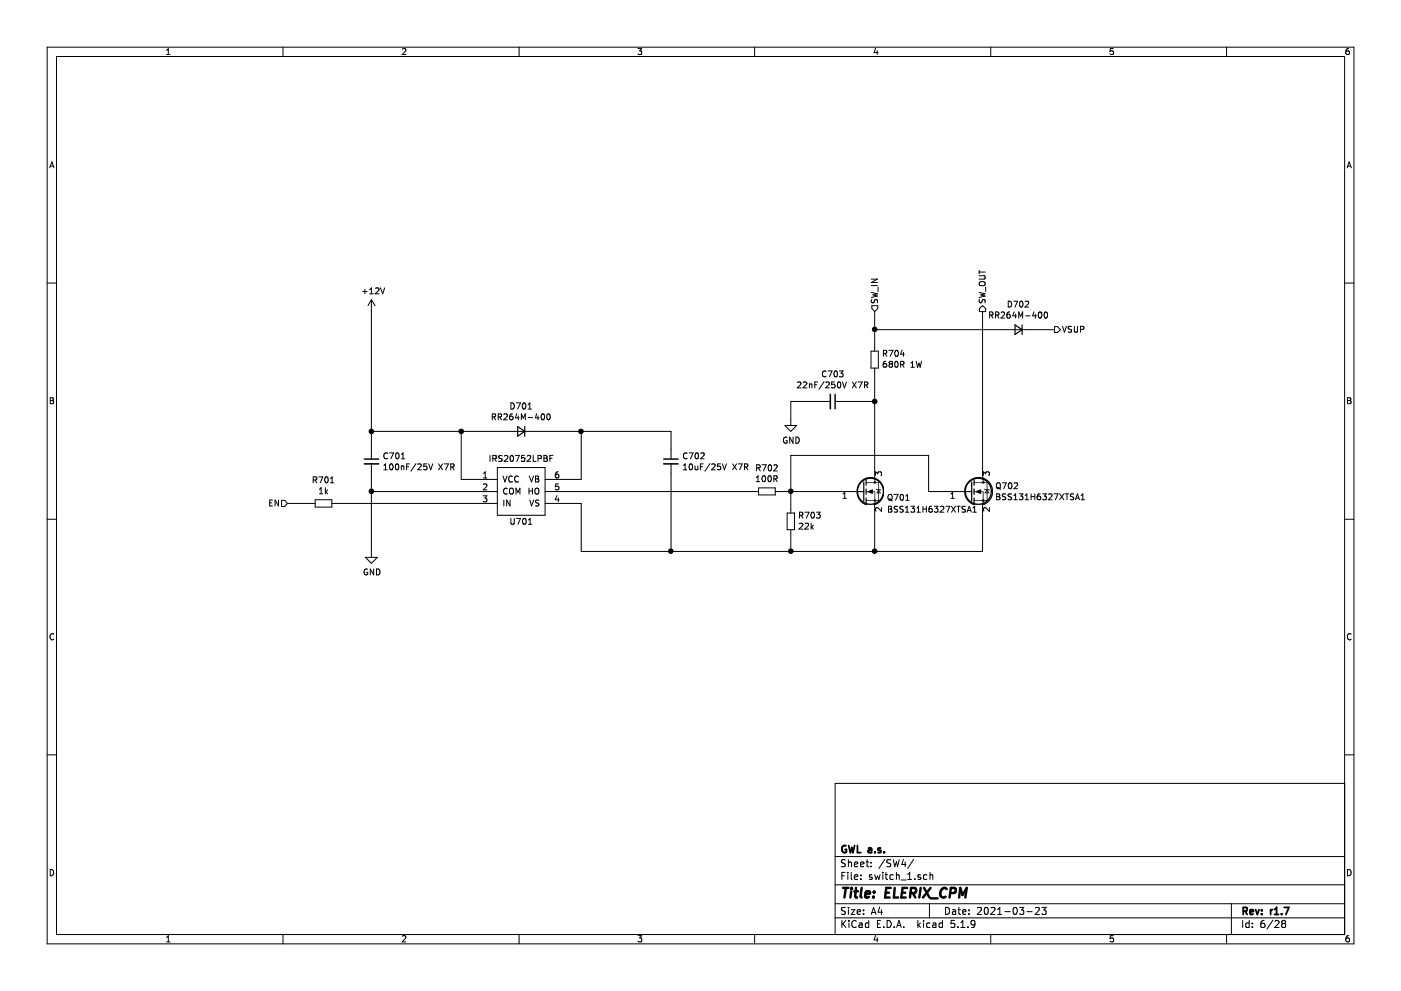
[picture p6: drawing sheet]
EESchema Schematic File Version 4
EELAYER 30 0
EELAYER END
$Descr A4 11693 8268
encoding utf-8
Sheet 6 28
Title "ELERIX_CPM"
Date "2021-03-23"
Rev "r1.7"
Comp "GWL a.s."
Comment1 ""
Comment2 ""
Comment3 ""
Comment4 ""
$EndDescr
Wire Wire Line
	2400 4200 2600 4200
Text HLabel 2400 4200 0    50   Input ~ 0
EN
Text HLabel 8800 2750 2    50   Output ~ 0
VSUP
Wire Wire Line
	8600 2750 8800 2750
Text HLabel 8200 2600 1    50   Output ~ 0
SW_OUT
Text HLabel 7300 2600 1    50   Input ~ 0
SW_IN
Wire Wire Line
	2800 4200 3950 4200
Wire Wire Line
	7300 2750 7300 2600
Connection ~ 7300 2750
Wire Wire Line
	7300 2750 8400 2750
$Comp
L Device:D_Small D402
U 1 1
P 8500 2750
AR Path="/60472136/604940AF" Ref="D402"  Part="1" 
AR Path="/6068DF0A/604940AF" Ref="D702"  Part="1" 
AR Path="/6068DD00/604940AF" Ref="D502"  Part="1" 
AR Path="/6068DF04/604940AF" Ref="D602"  Part="1" 
AR Path="/6068E24E/604940AF" Ref="D802"  Part="1" 
AR Path="/6068E254/604940AF" Ref="D902"  Part="1" 
AR Path="/6068E25A/604940AF" Ref="D1002"  Part="1" 
AR Path="/6068E260/604940AF" Ref="D1102"  Part="1" 
AR Path="/6068E7DE/604940AF" Ref="D1202"  Part="1" 
AR Path="/6068E7E4/604940AF" Ref="D1302"  Part="1" 
AR Path="/6068E7EA/604940AF" Ref="D1402"  Part="1" 
AR Path="/6068E7F0/604940AF" Ref="D2002"  Part="1" 
AR Path="/6068E7F6/604940AF" Ref="D1902"  Part="1" 
AR Path="/6068E7FC/604940AF" Ref="D1802"  Part="1" 
AR Path="/6068E802/604940AF" Ref="D1702"  Part="1" 
AR Path="/6068E808/604940AF" Ref="D?"  Part="1" 
AR Path="/60696AFE/604940AF" Ref="D?"  Part="1" 
AR Path="/611DD8C9/604940AF" Ref="D2702"  Part="1" 
F 0 "D702" H 8500 2543 50  0000 C CNN
F 1 "RR264M-400" H 8500 2634 50  0000 C CNN
F 2 "Diode_SMD:D_SOD-123" V 8500 2750 50  0001 C CNN
F 3 "~" V 8500 2750 50  0001 C CNN
	1    8500 2750
	-1   0    0    1   
$EndComp
Wire Wire Line
	7300 2900 7300 2750
Wire Wire Line
	8200 3900 8200 2600
Wire Wire Line
	6600 3500 6600 3350
$Comp
L power:GND #PWR0403
U 1 1
P 6600 3500
AR Path="/60472136/60534554" Ref="#PWR0403"  Part="1" 
AR Path="/6068DF0A/60534554" Ref="#PWR0703"  Part="1" 
AR Path="/6068DD00/60534554" Ref="#PWR0503"  Part="1" 
AR Path="/6068DF04/60534554" Ref="#PWR0603"  Part="1" 
AR Path="/6068E24E/60534554" Ref="#PWR0803"  Part="1" 
AR Path="/6068E254/60534554" Ref="#PWR0903"  Part="1" 
AR Path="/6068E25A/60534554" Ref="#PWR01003"  Part="1" 
AR Path="/6068E260/60534554" Ref="#PWR01103"  Part="1" 
AR Path="/6068E7DE/60534554" Ref="#PWR01203"  Part="1" 
AR Path="/6068E7E4/60534554" Ref="#PWR01303"  Part="1" 
AR Path="/6068E7EA/60534554" Ref="#PWR01403"  Part="1" 
AR Path="/6068E7F0/60534554" Ref="#PWR02003"  Part="1" 
AR Path="/6068E7F6/60534554" Ref="#PWR01903"  Part="1" 
AR Path="/6068E7FC/60534554" Ref="#PWR01803"  Part="1" 
AR Path="/6068E802/60534554" Ref="#PWR01703"  Part="1" 
AR Path="/6068E808/60534554" Ref="#PWR?"  Part="1" 
AR Path="/60696AFE/60534554" Ref="#PWR?"  Part="1" 
AR Path="/611DD8C9/60534554" Ref="#PWR02703"  Part="1" 
F 0 "#PWR02703" H 6600 3250 50  0001 C CNN
F 1 "GND" H 6605 3327 50  0000 C CNN
F 2 "" H 6600 3500 50  0001 C CNN
F 3 "" H 6600 3500 50  0001 C CNN
	1    6600 3500
	1    0    0    -1  
$EndComp
Wire Wire Line
	6850 3350 6600 3350
Wire Wire Line
	7300 3350 7300 3900
Connection ~ 7300 3350
Wire Wire Line
	7050 3350 7300 3350
$Comp
L Device:C_Small C403
U 1 1
P 6950 3350
AR Path="/60472136/604907E7" Ref="C403"  Part="1" 
AR Path="/6068DD00/604907E7" Ref="C503"  Part="1" 
AR Path="/6068DF04/604907E7" Ref="C603"  Part="1" 
AR Path="/6068DF0A/604907E7" Ref="C703"  Part="1" 
AR Path="/6068E24E/604907E7" Ref="C803"  Part="1" 
AR Path="/6068E254/604907E7" Ref="C903"  Part="1" 
AR Path="/6068E25A/604907E7" Ref="C1003"  Part="1" 
AR Path="/6068E260/604907E7" Ref="C1103"  Part="1" 
AR Path="/6068E7DE/604907E7" Ref="C1203"  Part="1" 
AR Path="/6068E7E4/604907E7" Ref="C1303"  Part="1" 
AR Path="/6068E7EA/604907E7" Ref="C1403"  Part="1" 
AR Path="/6068E7F0/604907E7" Ref="C2003"  Part="1" 
AR Path="/6068E7F6/604907E7" Ref="C1903"  Part="1" 
AR Path="/6068E7FC/604907E7" Ref="C1803"  Part="1" 
AR Path="/6068E802/604907E7" Ref="C1703"  Part="1" 
AR Path="/6068E808/604907E7" Ref="C?"  Part="1" 
AR Path="/60696AFE/604907E7" Ref="C?"  Part="1" 
AR Path="/611DD8C9/604907E7" Ref="C2703"  Part="1" 
F 0 "C703" V 6721 3350 50  0000 C CNN
F 1 "22nF/250V X7R" V 6812 3350 50  0000 C CNN
F 2 "Capacitor_SMD:C_0805_2012Metric" H 6950 3350 50  0001 C CNN
F 3 "~" H 6950 3350 50  0001 C CNN
	1    6950 3350
	0    1    1    0   
$EndComp
Wire Wire Line
	7300 3100 7300 3350
$Comp
L Device:R_Small R404
U 1 1
P 7300 3000
AR Path="/60472136/6048F306" Ref="R404"  Part="1" 
AR Path="/6068DD00/6048F306" Ref="R504"  Part="1" 
AR Path="/6068DF04/6048F306" Ref="R604"  Part="1" 
AR Path="/6068DF0A/6048F306" Ref="R704"  Part="1" 
AR Path="/6068E24E/6048F306" Ref="R804"  Part="1" 
AR Path="/6068E254/6048F306" Ref="R904"  Part="1" 
AR Path="/6068E25A/6048F306" Ref="R1004"  Part="1" 
AR Path="/6068E260/6048F306" Ref="R1104"  Part="1" 
AR Path="/6068E7DE/6048F306" Ref="R1204"  Part="1" 
AR Path="/6068E7E4/6048F306" Ref="R1304"  Part="1" 
AR Path="/6068E7EA/6048F306" Ref="R1404"  Part="1" 
AR Path="/6068E7F0/6048F306" Ref="R2004"  Part="1" 
AR Path="/6068E7F6/6048F306" Ref="R1904"  Part="1" 
AR Path="/6068E7FC/6048F306" Ref="R1804"  Part="1" 
AR Path="/6068E802/6048F306" Ref="R1704"  Part="1" 
AR Path="/6068E808/6048F306" Ref="R?"  Part="1" 
AR Path="/60696AFE/6048F306" Ref="R?"  Part="1" 
AR Path="/611DD8C9/6048F306" Ref="R2704"  Part="1" 
F 0 "R704" H 7241 2954 50  0000 R CNN
F 1 "680R 1W" H 7241 3045 50  0000 R CNN
F 2 "Resistor_SMD:R_2512_6332Metric" H 7300 3000 50  0001 C CNN
F 3 "~" H 7300 3000 50  0001 C CNN
	1    7300 3000
	-1   0    0    1   
$EndComp
Wire Wire Line
	7750 4100 7900 4100
Wire Wire Line
	7750 3800 7750 4100
Wire Wire Line
	6600 3800 7750 3800
Wire Wire Line
	6600 4100 6600 3800
Connection ~ 7300 4600
Wire Wire Line
	8200 4600 7300 4600
Wire Wire Line
	8200 4300 8200 4600
$Comp
L Device:Q_NMOS_GSD Q402
U 1 1
P 8100 4100
AR Path="/60472136/6048761B" Ref="Q402"  Part="1" 
AR Path="/6068DD00/6048761B" Ref="Q502"  Part="1" 
AR Path="/6068DF04/6048761B" Ref="Q602"  Part="1" 
AR Path="/6068DF0A/6048761B" Ref="Q702"  Part="1" 
AR Path="/6068E24E/6048761B" Ref="Q802"  Part="1" 
AR Path="/6068E254/6048761B" Ref="Q902"  Part="1" 
AR Path="/6068E25A/6048761B" Ref="Q1002"  Part="1" 
AR Path="/6068E260/6048761B" Ref="Q1102"  Part="1" 
AR Path="/6068E7DE/6048761B" Ref="Q1202"  Part="1" 
AR Path="/6068E7E4/6048761B" Ref="Q1302"  Part="1" 
AR Path="/6068E7EA/6048761B" Ref="Q1402"  Part="1" 
AR Path="/6068E7F0/6048761B" Ref="Q2002"  Part="1" 
AR Path="/6068E7F6/6048761B" Ref="Q1902"  Part="1" 
AR Path="/6068E7FC/6048761B" Ref="Q1802"  Part="1" 
AR Path="/6068E802/6048761B" Ref="Q1702"  Part="1" 
AR Path="/6068E808/6048761B" Ref="Q?"  Part="1" 
AR Path="/60696AFE/6048761B" Ref="Q?"  Part="1" 
AR Path="/611DD8C9/6048761B" Ref="Q2702"  Part="1" 
F 0 "Q702" H 8304 4146 50  0000 L CNN
F 1 "BSS131H6327XTSA1" H 8304 4055 50  0000 L CNN
F 2 "Package_TO_SOT_SMD:SOT-23" H 8300 4200 50  0001 C CNN
F 3 "~" H 8100 4100 50  0001 C CNN
	1    8100 4100
	1    0    0    -1  
$EndComp
Connection ~ 6600 4600
Wire Wire Line
	7300 4600 6600 4600
Wire Wire Line
	7300 4300 7300 4600
Connection ~ 6600 4100
Wire Wire Line
	7000 4100 6600 4100
$Comp
L Device:Q_NMOS_GSD Q401
U 1 1
P 7200 4100
AR Path="/60472136/60534550" Ref="Q401"  Part="1" 
AR Path="/6068DD00/60534550" Ref="Q501"  Part="1" 
AR Path="/6068DF04/60534550" Ref="Q601"  Part="1" 
AR Path="/6068DF0A/60534550" Ref="Q701"  Part="1" 
AR Path="/6068E24E/60534550" Ref="Q801"  Part="1" 
AR Path="/6068E254/60534550" Ref="Q901"  Part="1" 
AR Path="/6068E25A/60534550" Ref="Q1001"  Part="1" 
AR Path="/6068E260/60534550" Ref="Q1101"  Part="1" 
AR Path="/6068E7DE/60534550" Ref="Q1201"  Part="1" 
AR Path="/6068E7E4/60534550" Ref="Q1301"  Part="1" 
AR Path="/6068E7EA/60534550" Ref="Q1401"  Part="1" 
AR Path="/6068E7F0/60534550" Ref="Q2001"  Part="1" 
AR Path="/6068E7F6/60534550" Ref="Q1901"  Part="1" 
AR Path="/6068E7FC/60534550" Ref="Q1801"  Part="1" 
AR Path="/6068E802/60534550" Ref="Q1701"  Part="1" 
AR Path="/6068E808/60534550" Ref="Q?"  Part="1" 
AR Path="/60696AFE/60534550" Ref="Q?"  Part="1" 
AR Path="/611DD8C9/60534550" Ref="Q2701"  Part="1" 
F 0 "Q701" H 7400 4050 50  0000 L CNN
F 1 "BSS131H6327XTSA1" H 7400 3950 50  0000 L CNN
F 2 "Package_TO_SOT_SMD:SOT-23" H 7400 4200 50  0001 C CNN
F 3 "~" H 7200 4100 50  0001 C CNN
	1    7200 4100
	1    0    0    -1  
$EndComp
Wire Wire Line
	3100 4100 3100 4600
Wire Wire Line
	6600 4250 6600 4100
Connection ~ 5600 4600
Wire Wire Line
	6600 4450 6600 4600
Wire Wire Line
	5600 4600 6600 4600
Wire Wire Line
	4850 4200 4850 4600
Wire Wire Line
	5600 3950 5600 4600
Wire Wire Line
	4850 4600 5600 4600
Wire Wire Line
	6600 4100 6500 4100
$Comp
L Device:R_Small R403
U 1 1
P 6600 4350
AR Path="/60472136/60484078" Ref="R403"  Part="1" 
AR Path="/6068DD00/60484078" Ref="R503"  Part="1" 
AR Path="/6068DF04/60484078" Ref="R603"  Part="1" 
AR Path="/6068DF0A/60484078" Ref="R703"  Part="1" 
AR Path="/6068E24E/60484078" Ref="R803"  Part="1" 
AR Path="/6068E254/60484078" Ref="R903"  Part="1" 
AR Path="/6068E25A/60484078" Ref="R1003"  Part="1" 
AR Path="/6068E260/60484078" Ref="R1103"  Part="1" 
AR Path="/6068E7DE/60484078" Ref="R1203"  Part="1" 
AR Path="/6068E7E4/60484078" Ref="R1303"  Part="1" 
AR Path="/6068E7EA/60484078" Ref="R1403"  Part="1" 
AR Path="/6068E7F0/60484078" Ref="R2003"  Part="1" 
AR Path="/6068E7F6/60484078" Ref="R1903"  Part="1" 
AR Path="/6068E7FC/60484078" Ref="R1803"  Part="1" 
AR Path="/6068E802/60484078" Ref="R1703"  Part="1" 
AR Path="/6068E808/60484078" Ref="R?"  Part="1" 
AR Path="/60696AFE/60484078" Ref="R?"  Part="1" 
AR Path="/611DD8C9/60484078" Ref="R2703"  Part="1" 
F 0 "R703" H 6541 4304 50  0000 R CNN
F 1 "22k" H 6541 4395 50  0000 R CNN
F 2 "Resistor_SMD:R_0603_1608Metric" H 6600 4350 50  0001 C CNN
F 3 "~" H 6600 4350 50  0001 C CNN
	1    6600 4350
	-1   0    0    1   
$EndComp
$Comp
L Device:R_Small R402
U 1 1
P 6400 4100
AR Path="/60472136/60483A99" Ref="R402"  Part="1" 
AR Path="/6068DD00/60483A99" Ref="R502"  Part="1" 
AR Path="/6068DF04/60483A99" Ref="R602"  Part="1" 
AR Path="/6068DF0A/60483A99" Ref="R702"  Part="1" 
AR Path="/6068E24E/60483A99" Ref="R802"  Part="1" 
AR Path="/6068E254/60483A99" Ref="R902"  Part="1" 
AR Path="/6068E25A/60483A99" Ref="R1002"  Part="1" 
AR Path="/6068E260/60483A99" Ref="R1102"  Part="1" 
AR Path="/6068E7DE/60483A99" Ref="R1202"  Part="1" 
AR Path="/6068E7E4/60483A99" Ref="R1302"  Part="1" 
AR Path="/6068E7EA/60483A99" Ref="R1402"  Part="1" 
AR Path="/6068E7F0/60483A99" Ref="R2002"  Part="1" 
AR Path="/6068E7F6/60483A99" Ref="R1902"  Part="1" 
AR Path="/6068E7FC/60483A99" Ref="R1802"  Part="1" 
AR Path="/6068E802/60483A99" Ref="R1702"  Part="1" 
AR Path="/6068E808/60483A99" Ref="R?"  Part="1" 
AR Path="/60696AFE/60483A99" Ref="R?"  Part="1" 
AR Path="/611DD8C9/60483A99" Ref="R2702"  Part="1" 
F 0 "R702" V 6204 4100 50  0000 C CNN
F 1 "100R" V 6295 4100 50  0000 C CNN
F 2 "Resistor_SMD:R_0603_1608Metric" H 6400 4100 50  0001 C CNN
F 3 "~" H 6400 4100 50  0001 C CNN
	1    6400 4100
	0    1    1    0   
$EndComp
Wire Wire Line
	4750 4100 6300 4100
Wire Wire Line
	4850 4200 4750 4200
Connection ~ 3100 4100
Wire Wire Line
	3100 4100 3950 4100
Wire Wire Line
	3100 3950 3100 4100
Wire Wire Line
	3100 3600 3850 3600
Wire Wire Line
	4850 3600 5600 3600
Connection ~ 4850 3600
Wire Wire Line
	5600 3750 5600 3600
$Comp
L Device:C_Small C402
U 1 1
P 5600 3850
AR Path="/60472136/6047F2CA" Ref="C402"  Part="1" 
AR Path="/6068DD00/6047F2CA" Ref="C502"  Part="1" 
AR Path="/6068DF04/6047F2CA" Ref="C602"  Part="1" 
AR Path="/6068DF0A/6047F2CA" Ref="C702"  Part="1" 
AR Path="/6068E24E/6047F2CA" Ref="C802"  Part="1" 
AR Path="/6068E254/6047F2CA" Ref="C902"  Part="1" 
AR Path="/6068E25A/6047F2CA" Ref="C1002"  Part="1" 
AR Path="/6068E260/6047F2CA" Ref="C1102"  Part="1" 
AR Path="/6068E7DE/6047F2CA" Ref="C1202"  Part="1" 
AR Path="/6068E7E4/6047F2CA" Ref="C1302"  Part="1" 
AR Path="/6068E7EA/6047F2CA" Ref="C1402"  Part="1" 
AR Path="/6068E7F0/6047F2CA" Ref="C2002"  Part="1" 
AR Path="/6068E7F6/6047F2CA" Ref="C1902"  Part="1" 
AR Path="/6068E7FC/6047F2CA" Ref="C1802"  Part="1" 
AR Path="/6068E802/6047F2CA" Ref="C1702"  Part="1" 
AR Path="/6068E808/6047F2CA" Ref="C?"  Part="1" 
AR Path="/60696AFE/6047F2CA" Ref="C?"  Part="1" 
AR Path="/611DD8C9/6047F2CA" Ref="C2702"  Part="1" 
F 0 "C702" H 5692 3896 50  0000 L CNN
F 1 "10uF/25V X7R" H 5692 3805 50  0000 L CNN
F 2 "Capacitor_SMD:C_0805_2012Metric" H 5600 3850 50  0001 C CNN
F 3 "~" H 5600 3850 50  0001 C CNN
	1    5600 3850
	1    0    0    -1  
$EndComp
Wire Wire Line
	4850 3600 4850 4000
Wire Wire Line
	3850 3600 3850 4000
$Comp
L power:GND #PWR0402
U 1 1
P 3100 4600
AR Path="/60472136/6047D14E" Ref="#PWR0402"  Part="1" 
AR Path="/6068DF0A/6047D14E" Ref="#PWR0702"  Part="1" 
AR Path="/6068DD00/6047D14E" Ref="#PWR0502"  Part="1" 
AR Path="/6068DF04/6047D14E" Ref="#PWR0602"  Part="1" 
AR Path="/6068E24E/6047D14E" Ref="#PWR0802"  Part="1" 
AR Path="/6068E254/6047D14E" Ref="#PWR0902"  Part="1" 
AR Path="/6068E25A/6047D14E" Ref="#PWR01002"  Part="1" 
AR Path="/6068E260/6047D14E" Ref="#PWR01102"  Part="1" 
AR Path="/6068E7DE/6047D14E" Ref="#PWR01202"  Part="1" 
AR Path="/6068E7E4/6047D14E" Ref="#PWR01302"  Part="1" 
AR Path="/6068E7EA/6047D14E" Ref="#PWR01402"  Part="1" 
AR Path="/6068E7F0/6047D14E" Ref="#PWR02002"  Part="1" 
AR Path="/6068E7F6/6047D14E" Ref="#PWR01902"  Part="1" 
AR Path="/6068E7FC/6047D14E" Ref="#PWR01802"  Part="1" 
AR Path="/6068E802/6047D14E" Ref="#PWR01702"  Part="1" 
AR Path="/6068E808/6047D14E" Ref="#PWR?"  Part="1" 
AR Path="/60696AFE/6047D14E" Ref="#PWR?"  Part="1" 
AR Path="/611DD8C9/6047D14E" Ref="#PWR02702"  Part="1" 
F 0 "#PWR02702" H 3100 4350 50  0001 C CNN
F 1 "GND" H 3105 4427 50  0000 C CNN
F 2 "" H 3100 4600 50  0001 C CNN
F 3 "" H 3100 4600 50  0001 C CNN
	1    3100 4600
	1    0    0    -1  
$EndComp
Connection ~ 3850 3600
Wire Wire Line
	3100 3750 3100 3600
$Comp
L Device:C_Small C401
U 1 1
P 3100 3850
AR Path="/60472136/6047B6A7" Ref="C401"  Part="1" 
AR Path="/6068DD00/6047B6A7" Ref="C501"  Part="1" 
AR Path="/6068DF04/6047B6A7" Ref="C601"  Part="1" 
AR Path="/6068DF0A/6047B6A7" Ref="C701"  Part="1" 
AR Path="/6068E24E/6047B6A7" Ref="C801"  Part="1" 
AR Path="/6068E254/6047B6A7" Ref="C901"  Part="1" 
AR Path="/6068E25A/6047B6A7" Ref="C1001"  Part="1" 
AR Path="/6068E260/6047B6A7" Ref="C1101"  Part="1" 
AR Path="/6068E7DE/6047B6A7" Ref="C1201"  Part="1" 
AR Path="/6068E7E4/6047B6A7" Ref="C1301"  Part="1" 
AR Path="/6068E7EA/6047B6A7" Ref="C1401"  Part="1" 
AR Path="/6068E7F0/6047B6A7" Ref="C2001"  Part="1" 
AR Path="/6068E7F6/6047B6A7" Ref="C1901"  Part="1" 
AR Path="/6068E7FC/6047B6A7" Ref="C1801"  Part="1" 
AR Path="/6068E802/6047B6A7" Ref="C1701"  Part="1" 
AR Path="/6068E808/6047B6A7" Ref="C?"  Part="1" 
AR Path="/60696AFE/6047B6A7" Ref="C?"  Part="1" 
AR Path="/611DD8C9/6047B6A7" Ref="C2701"  Part="1" 
F 0 "C701" H 3192 3896 50  0000 L CNN
F 1 "100nF/25V X7R" H 3192 3805 50  0000 L CNN
F 2 "Capacitor_SMD:C_0805_2012Metric" H 3100 3850 50  0001 C CNN
F 3 "~" H 3100 3850 50  0001 C CNN
	1    3100 3850
	1    0    0    -1  
$EndComp
$Comp
L Device:R_Small R401
U 1 1
P 2700 4200
AR Path="/60472136/6047A74E" Ref="R401"  Part="1" 
AR Path="/6068DD00/6047A74E" Ref="R501"  Part="1" 
AR Path="/6068DF04/6047A74E" Ref="R601"  Part="1" 
AR Path="/6068DF0A/6047A74E" Ref="R701"  Part="1" 
AR Path="/6068E24E/6047A74E" Ref="R801"  Part="1" 
AR Path="/6068E254/6047A74E" Ref="R901"  Part="1" 
AR Path="/6068E25A/6047A74E" Ref="R1001"  Part="1" 
AR Path="/6068E260/6047A74E" Ref="R1101"  Part="1" 
AR Path="/6068E7DE/6047A74E" Ref="R1201"  Part="1" 
AR Path="/6068E7E4/6047A74E" Ref="R1301"  Part="1" 
AR Path="/6068E7EA/6047A74E" Ref="R1401"  Part="1" 
AR Path="/6068E7F0/6047A74E" Ref="R2001"  Part="1" 
AR Path="/6068E7F6/6047A74E" Ref="R1901"  Part="1" 
AR Path="/6068E7FC/6047A74E" Ref="R1801"  Part="1" 
AR Path="/6068E802/6047A74E" Ref="R1701"  Part="1" 
AR Path="/6068E808/6047A74E" Ref="R?"  Part="1" 
AR Path="/60696AFE/6047A74E" Ref="R?"  Part="1" 
AR Path="/611DD8C9/6047A74E" Ref="R2701"  Part="1" 
F 0 "R701" V 2504 4200 50  0000 C CNN
F 1 "1k" V 2595 4200 50  0000 C CNN
F 2 "Resistor_SMD:R_0603_1608Metric" H 2700 4200 50  0001 C CNN
F 3 "~" H 2700 4200 50  0001 C CNN
	1    2700 4200
	0    1    1    0   
$EndComp
Wire Wire Line
	4850 4000 4750 4000
Wire Wire Line
	4450 3600 4850 3600
Wire Wire Line
	3850 4000 3950 4000
Wire Wire Line
	4250 3600 3850 3600
$Comp
L Device:D_Small D401
U 1 1
P 4350 3600
AR Path="/60472136/60534549" Ref="D401"  Part="1" 
AR Path="/6068DD00/60534549" Ref="D501"  Part="1" 
AR Path="/6068DF04/60534549" Ref="D601"  Part="1" 
AR Path="/6068DF0A/60534549" Ref="D701"  Part="1" 
AR Path="/6068E24E/60534549" Ref="D801"  Part="1" 
AR Path="/6068E254/60534549" Ref="D901"  Part="1" 
AR Path="/6068E25A/60534549" Ref="D1001"  Part="1" 
AR Path="/6068E260/60534549" Ref="D1101"  Part="1" 
AR Path="/6068E7DE/60534549" Ref="D1201"  Part="1" 
AR Path="/6068E7E4/60534549" Ref="D1301"  Part="1" 
AR Path="/6068E7EA/60534549" Ref="D1401"  Part="1" 
AR Path="/6068E7F0/60534549" Ref="D2001"  Part="1" 
AR Path="/6068E7F6/60534549" Ref="D1901"  Part="1" 
AR Path="/6068E7FC/60534549" Ref="D1801"  Part="1" 
AR Path="/6068E802/60534549" Ref="D1701"  Part="1" 
AR Path="/6068E808/60534549" Ref="D?"  Part="1" 
AR Path="/60696AFE/60534549" Ref="D?"  Part="1" 
AR Path="/611DD8C9/60534549" Ref="D2701"  Part="1" 
F 0 "D701" H 4350 3393 50  0000 C CNN
F 1 "RR264M-400" H 4350 3484 50  0000 C CNN
F 2 "Diode_SMD:D_SOD-123" V 4350 3600 50  0001 C CNN
F 3 "~" V 4350 3600 50  0001 C CNN
	1    4350 3600
	-1   0    0    1   
$EndComp
$Comp
L Linear-local:IRS20752LPBF U401
U 1 1
P 4350 4100
AR Path="/60472136/60534548" Ref="U401"  Part="1" 
AR Path="/6068DD00/60534548" Ref="U501"  Part="1" 
AR Path="/6068DF04/60534548" Ref="U601"  Part="1" 
AR Path="/6068DF0A/60534548" Ref="U701"  Part="1" 
AR Path="/6068E24E/60534548" Ref="U801"  Part="1" 
AR Path="/6068E254/60534548" Ref="U901"  Part="1" 
AR Path="/6068E25A/60534548" Ref="U1001"  Part="1" 
AR Path="/6068E260/60534548" Ref="U1101"  Part="1" 
AR Path="/6068E7DE/60534548" Ref="U1201"  Part="1" 
AR Path="/6068E7E4/60534548" Ref="U1301"  Part="1" 
AR Path="/6068E7EA/60534548" Ref="U1401"  Part="1" 
AR Path="/6068E7F0/60534548" Ref="U2001"  Part="1" 
AR Path="/6068E7F6/60534548" Ref="U1901"  Part="1" 
AR Path="/6068E7FC/60534548" Ref="U1801"  Part="1" 
AR Path="/6068E802/60534548" Ref="U1701"  Part="1" 
AR Path="/6068E808/60534548" Ref="U?"  Part="1" 
AR Path="/60696AFE/60534548" Ref="U?"  Part="1" 
AR Path="/611DD8C9/60534548" Ref="U2701"  Part="1" 
F 0 "U701" H 4350 3850 50  0000 C CNN
F 1 "IRS20752LPBF" H 4350 4374 50  0000 C CNN
F 2 "Package_TO_SOT_SMD:SOT-23-6" H 4350 4100 50  0001 C CNN
F 3 "" H 4350 4100 50  0001 C CNN
	1    4350 4100
	1    0    0    -1  
$EndComp
$Comp
L power:+12V #PWR?
U 1 1
P 3100 2600
AR Path="/60696AFE/60773071" Ref="#PWR?"  Part="1" 
AR Path="/60472136/60773071" Ref="#PWR0401"  Part="1" 
AR Path="/6068DD00/60773071" Ref="#PWR0501"  Part="1" 
AR Path="/6068DF04/60773071" Ref="#PWR0601"  Part="1" 
AR Path="/6068DF0A/60773071" Ref="#PWR0701"  Part="1" 
AR Path="/6068E24E/60773071" Ref="#PWR0801"  Part="1" 
AR Path="/6068E254/60773071" Ref="#PWR0901"  Part="1" 
AR Path="/6068E25A/60773071" Ref="#PWR01001"  Part="1" 
AR Path="/6068E260/60773071" Ref="#PWR01101"  Part="1" 
AR Path="/6068E7DE/60773071" Ref="#PWR01201"  Part="1" 
AR Path="/6068E7E4/60773071" Ref="#PWR01301"  Part="1" 
AR Path="/6068E7EA/60773071" Ref="#PWR01401"  Part="1" 
AR Path="/6068E7F0/60773071" Ref="#PWR02001"  Part="1" 
AR Path="/6068E7F6/60773071" Ref="#PWR01901"  Part="1" 
AR Path="/6068E7FC/60773071" Ref="#PWR01801"  Part="1" 
AR Path="/6068E802/60773071" Ref="#PWR01701"  Part="1" 
AR Path="/611DD8C9/60773071" Ref="#PWR02701"  Part="1" 
F 0 "#PWR02701" H 3100 2450 50  0001 C CNN
F 1 "+12V" H 3115 2773 50  0000 C CNN
F 2 "" H 3100 2600 50  0001 C CNN
F 3 "" H 3100 2600 50  0001 C CNN
	1    3100 2600
	1    0    0    -1  
$EndComp
Wire Wire Line
	3100 2600 3100 3600
Connection ~ 3100 3600
$EndSCHEMATC
